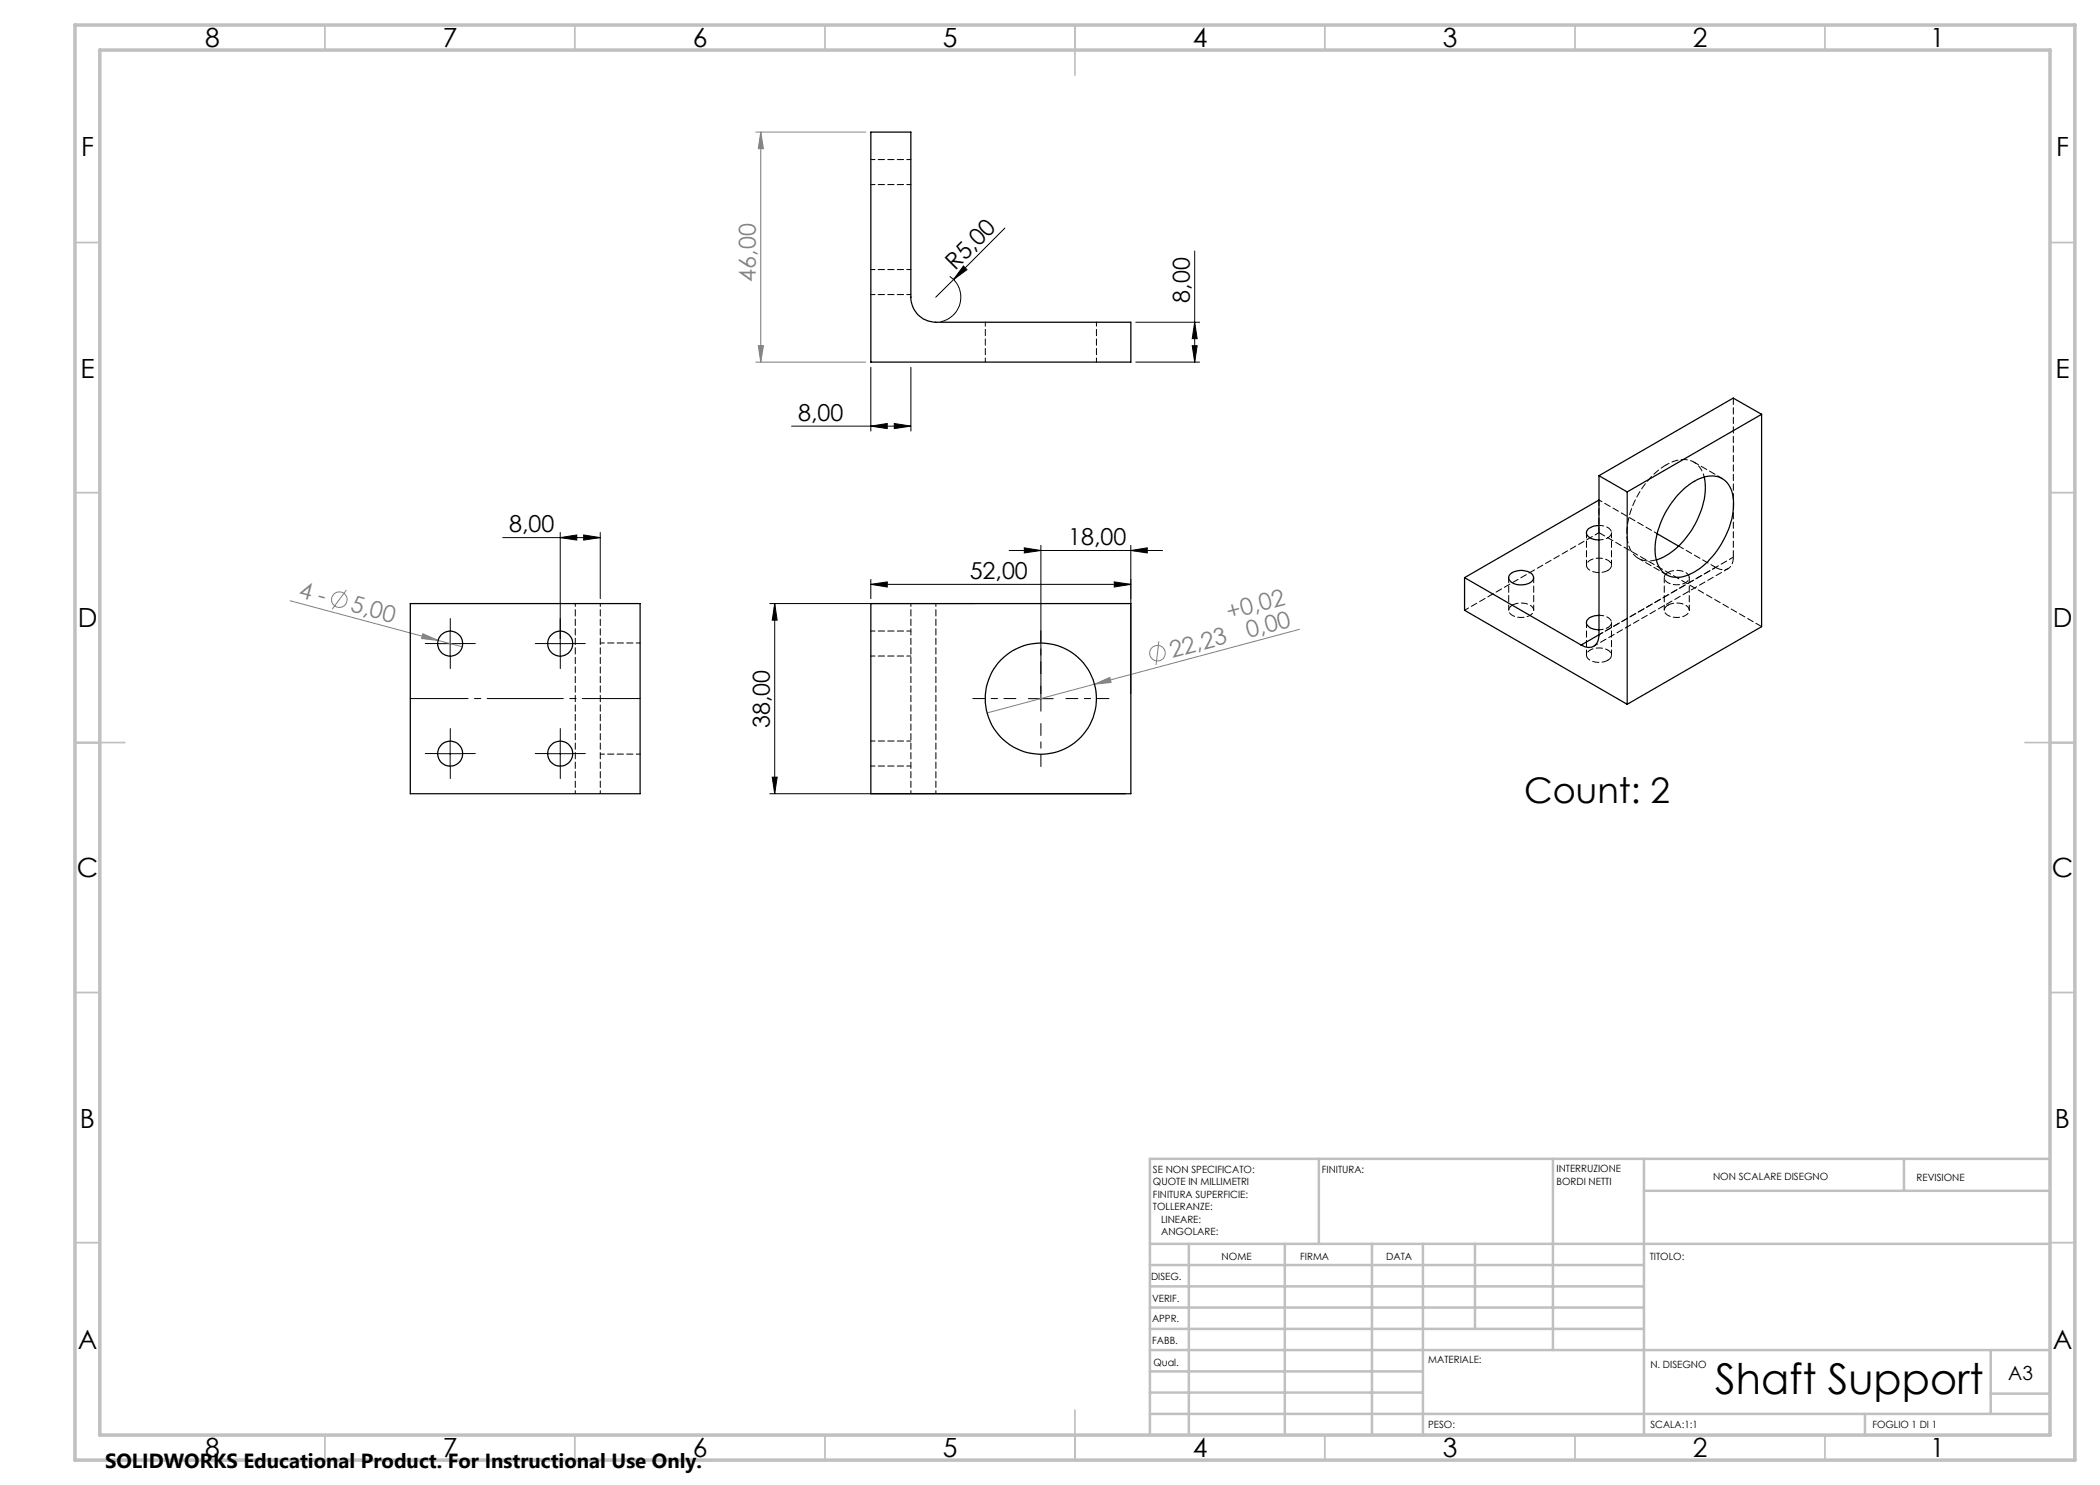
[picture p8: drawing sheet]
<svg xmlns="http://www.w3.org/2000/svg" width="420mm" height="297mm" viewBox="0 0 420 297" stroke-linecap="round" stroke-linejoin="round" font-family="sans-serif">
<g fill="none" stroke="#808080" stroke-width=".2">
<path d="M151.2 26.4h21.9M152.2 26.4l.5 3.3h-1zM152.2 26.4v46M151.2 72.4h21.9M151.7 69.1h1l-.5 3.3zM69.3 118l-2.9 3.8M58 120.2l29.6 7.9M84.6 126.7l3 1.4-3.3-.4zM87.6 128.1l4.9 1.3M218.9 136.8l3.1-1.3 .2 1zM231.8 128.3l-.6 4.7M259.9 125.9l-62.5 16.7"/>
<circle cx="67.8" cy="119.9" r="1.56"/>
<circle cx="231.5" cy="130.6" r="1.56"/>
</g>
<g fill="none" stroke="#000" stroke-width=".2">
<path d="M189.9 55.3l1 .8 .9 1.4 .4 1.6-.1 1.3-.4 1.2-.8 1.2-1.4 1-1.4 .5M190.7 55.9l-3.6 3.5M192.7 53.2l.7 .7-2.7 2zM201 45.6l-10.3 10.3M238.9 50.2v22.2M174.2 73.4v12.8M182.2 73.4v12.8M227.2 64.4h12.7M227.2 72.4h12.7M238.4 69.1h1l-.5 3.3zM238.9 64.4l.5 3.3h-1zM158.3 85.2h23.9"/>
<path d="M174.2 85.2l3.2-.5v1zM178.9 84.7l3.3 .5-3.3 .5zM100.5 107.5h19.6M112 107.5l3.4-.5v1zM112 106.5v24.7M116.7 107l3.4 .5-3.4 .5zM120.1 106.5v13.2M174.2 116.9l3.2-.5v1zM174.2 115.9v3.8M174.2 116.9h52M201.8 110.1h30.7M204.9 109.6l3.3 .5-3.3 .5z"/>
<path d="M208.2 109.1v33.1M222.8 116.4l3.4 .5-3.4 .5zM226.2 110.1l3.2-.5v1zM226.2 109.1v29.6M87.5 128.7h5M90 126.2v5M109.5 128.7h5M154 120.7h41M154.9 120.7l.5 3.3h-1zM154.9 120.7v38M205.7 139.7h4.9M87.5 150.7h5"/>
<path d="M90 148.2v5M109.5 150.7h5M112 148.2v5M154 158.7h71.1M154.4 155.4h1l-.5 3.3z"/>
</g>
<g fill="none" stroke="#000" stroke-width=".2" stroke-dasharray="15.2 1.3 1.3 1.3">
<path d="M87.6 128.7h-2.5M90.1 126.2v-2.5M90.1 131.2v2.5M92.6 128.7h2.5M109.6 128.7h-2.5M112.1 126.2v-2.5M112.1 131.2v2.5M114.6 128.7h2.5M87.6 150.7h-2.5M90.1 148.2v-2.5M90.1 153.2v2.5M92.6 150.7h2.5"/>
<path d="M109.6 150.7h-2.5M112.1 148.2v-2.5M112.1 153.2v2.5M114.6 150.7h2.5"/>
</g>
<path d="M203.2 139.7h-8.6M208.2 134.7v-8.6M213.2 139.7h8.6M208.2 144.7v8.6" fill="none" stroke="#000" stroke-width=".2" stroke-dasharray="15.2 1.3 1.3 1.3" stroke-dashoffset="12.8"/>
<path d="M82.1 139.7h46" fill="none" stroke="#000" stroke-width=".2" stroke-dasharray="15.2 1.3 1.3 1.3" stroke-dashoffset="3.7"/>
<g fill="none" stroke="#c0c0c0" stroke-width=".35">
<path d="M65 5v5M115 5v5M165 5v5M215 5v10M265 5v5M315 5v5M365 5v5M15 48.5h5M410 48.5h5M15 98.5h5M410 98.5h5M15 148.5h10"/>
<path d="M405 148.5h10M15 198.5h5M410 198.5h5M15 248.5h5M410 248.5h5M65 287v5M115 287v5M165 287v5M215 282v10M265 287v5M315 287v5M365 287v5"/>
</g>
<g fill="none" stroke="#c0c0c0" stroke-width=".5">
<path d="M263.8 231.8v17M310.6 231.8v38.2M328.8 231.8v55.2M328.8 238.2h81.2M380.8 231.8v6.4M410 231.8h-180v55.2M230 248.8h180M230 257.3h98.8M230 253h98.8M237.8 248.8v38.2M257 248.8v38.2M274.4 248.8v38.2"/>
<path d="M284.6 248.8v38.2M295 248.8v17M230 265.8h98.8M230 261.5h98.8M230 278.5h54.6M230 274.3h54.6M230 270h180M398.1 270v12.8M398.1 278.7h11.9M230 282.8h180M373 282.8v4.2"/>
</g>
<path d="M15 5h400v287h-400zM20 10h390v277h-390z" fill="none" stroke="#c0c0c0" stroke-width=".7"/>
<g fill="#000">
<path d="M192.7 53.2l.7 .7-2.7 2z"/>
<path d="M238.9 64.4l.5 3.3h-1zM238.4 69.1h1l-.5 3.3z"/>
<path d="M174.2 116.9l3.2-.5v1zM222.8 116.4l3.4 .5-3.4 .5z"/>
<path d="M204.9 109.6l3.3 .5-3.3 .5zM226.2 110.1l3.2-.5v1zM174.2 85.2l3.2-.5v1zM178.9 84.7l3.3 .5-3.3 .5zM112 107.5l3.4-.5v1zM116.7 107l3.4 .5-3.4 .5z"/>
<path d="M154.4 155.4h1l-.5 3.3zM154.9 120.7l.5 3.3h-1z"/>
</g>
<g fill="#808080">
<path d="M84.6 126.7l3 1.4-3.3-.4z"/>
<path d="M218.9 136.8l3.1-1.3 .2 1z"/>
<path d="M151.7 69.1h1l-.5 3.3zM152.2 26.4l.5 3.3h-1z"/>
</g>
<g fill="none" stroke="#000" stroke-width=".25">
<path d="M174.2 26.4h8v33a5 5 0 0 0 4.9 5h39.1v8h-52zM319.8 95.1l5.6 3.3M319.8 95.1v31.9M325.4 98.4v42.5M336.7 97.9a8 8 0 0 1 6.8-2.6 4.7 4.7 0 0 1 3.2 4.6 16.9 16.9 0 0 1-8.4 14.8 4.8 4.8 0 0 1-5.9-.5 7.7 7.7 0 0 1-1.1-6.7 18.1 18.1 0 0 1 5.4-9.6zM340.8 95.4a13.7 13.7 0 0 1-2.1 10 13.9 13.9 0 0 1-7.4 6.6M352.3 82.9l-26.9 15.5M352.3 82.9v42.4l-26.9 15.6M352.3 82.9l-5.7-3.3-26.8 15.5M292.9 115.5v6.6l32.5 18.8M292.9 115.5l23.3 13.5M302 114.9a3.5 3.5 0 0 1 4.5 .1 1.14 1.14 0 0 1-.8 1.7 3.1 3.1 0 0 1-4-1l.1-.4z"/>
<path d="M319.8 105.1a2.65 2.65 0 0 0-2.5 1.2 1.67 1.67 0 0 0 1.8 1.6l.7 .1M319.8 100l-26.9 15.5M331.4 106.7l4.3 2.5M82.1 120.7h45.9v38h-45.9zM174.2 120.7h52v38h-52zM319.8 127a2.13 2.13 0 0 1-2.8 2.4l-.8-.4M319.8 123.1a2.08 2.08 0 0 0-2.5 1.6 2.38 2.38 0 0 0 2.5 1.3M319.8 127l-3.6 2"/>
<circle cx="90" cy="128.7" r="2.5"/>
<circle cx="112" cy="128.7" r="2.5"/>
<circle cx="208.2" cy="139.7" r="11.1"/>
<circle cx="90" cy="150.7" r="2.5"/>
<circle cx="112" cy="150.7" r="2.5"/>
</g>
<path d="M115.1 120.7v38M182.2 120.7v38M120.1 158.7v-38M187.2 158.7v-38" fill="none" stroke="#000" stroke-width=".2" stroke-dasharray="1.3 .6" stroke-dashoffset=".7"/>
<g fill="none" stroke="#000" stroke-width=".2" stroke-dasharray="1.3 .6" stroke-dashoffset=".4">
<path d="M174.2 36.9h8M182.2 31.9h-8M174.2 58.9h8M182.2 53.9h-8M197.1 64.4v8M219.3 72.4v-8M319.8 106.5l-26.9 15.5M346.7 111.4l-26.9 15.5M128.1 128.6h-8M174.2 131.2h8M182.2 126.2h-8M318.8 129.2l26.8-15.5"/>
<path d="M120.1 150.8h8M174.2 153.2h8M182.2 148.2h-8"/>
</g>
<path d="M333.2 93a17.1 17.1 0 0 0-7.8 14.5 4.6 4.6 0 0 0 3.7 4.6l.9 .1 1.3-.2" fill="none" stroke="#000" stroke-width=".2" stroke-dasharray="1.3 .6" stroke-dashoffset=".1"/>
<path d="M340.8 95.4a4.3 4.3 0 0 0-5.9-3.2l-1.7 .8M319.8 100l11.6 6.7" fill="none" stroke="#000" stroke-width=".2" stroke-dasharray="1.3 .6" stroke-dashoffset=".6"/>
<path d="M319.8 100h.1M321.6 114.1a3.4 3.4 0 0 1-4.2-.7 1.3 1.3 0 0 1 1.2-1.6 3.2 3.2 0 0 1 3.6 .9l.1 .4-.1 .4-.6 .6M333.6 114.5a3.4 3.4 0 0 1 4.2 .6 1.3 1.3 0 0 1-1.3 1.7 3.2 3.2 0 0 1-3.6-.9v-.4l.1-.5 .6-.5M346.7 111.4v-31.8M302.5 121a3.4 3.4 0 0 1 4.2 .7 1.3 1.3 0 0 1-1.3 1.6 3.2 3.2 0 0 1-3.6-.9l-.1-.4 .2-.4 .6-.6M321.6 132.1a3.4 3.4 0 0 1-4.2-.7 1.3 1.3 0 0 1 1.2-1.6 3.2 3.2 0 0 1 3.6 .9l.1 .4-.1 .4-.6 .6M333.6 121a3.4 3.4 0 0 1 4.2 .7 1.3 1.3 0 0 1-1.3 1.6 3.2 3.2 0 0 1-3.6-.9v-.4l.1-.4 .6-.6M352.3 125.3l-32.5-18.8" fill="none" stroke="#000" stroke-width=".2" stroke-dasharray="1.3 .6"/>
<path d="M346.7 111.4a2.16 2.16 0 0 1-1.1 2.3 2.16 2.16 0 0 1-2.5-.2" fill="none" stroke="#000" stroke-width=".2" stroke-dasharray="1.3 .6" stroke-dashoffset="-.1"/>
<path d="M321.6 107.6l-1 .3-.8 .1M321.6 125.5l-1 .4h-.8" fill="none" stroke="#000" stroke-width=".2" stroke-dasharray="1.3 .6" stroke-dashoffset=".9"/>
<path d="M319.8 105.1a2.23 2.23 0 0 1 2.5 1.5l-.3 .6-.4 .4M319.8 123.1a2.23 2.23 0 0 1 2.5 1.5l-.3 .6-.4 .3" fill="none" stroke="#000" stroke-width=".2" stroke-dasharray="1.3 .6" stroke-dashoffset=".3"/>
<path d="M344.4 95.7l-5.6-3.3M301.7 115.5v6.5M317.3 106.5v6.6M319.8 100v6.5M322.3 113.1v-6.6M327.7 111.7l5.6 3.2M332.9 115.5v6.5M335.7 109.2l7.4 4.3M306.7 122v-6.5M317.3 124.5v6.5M322.3 131v-6.5M337.9 122v-6.5" fill="none" stroke="#000" stroke-width=".2" stroke-dasharray="1.3 .6" stroke-dashoffset=".2"/>
<path d="M319.8 126.9l23.3-13.4" fill="none" stroke="#000" stroke-width=".2" stroke-dasharray="1.3 .6" stroke-dashoffset=".5"/>
<text font-size="8.5" x="343.1" y="278.7">Shaft Support</text>
<text font-size="7.1" x="304.8" y="160.6">Count: 2</text>
<g font-size="5.3">
<text x="41" y="9.5">8</text>
<text x="88.5" y="9.5">7</text>
<text x="138.5" y="9.5">6</text>
<text x="188.5" y="9.5">5</text>
<text x="238.5" y="9.5">4</text>
<text x="288.5" y="9.5">3</text>
<text x="338.5" y="9.5">2</text>
<text x="386" y="9.5">1</text>
<text x="16.2" y="31.2">F</text>
<text x="411.2" y="31.2">F</text>
<text x="16.1" y="75.5">E</text>
<text x="411.1" y="75.5">E</text>
<text x="15.5" y="125.5">D</text>
<text x="410.5" y="125.5">D</text>
<text x="15.4" y="175.5">C</text>
<text x="410.4" y="175.5">C</text>
<text x="16" y="225.5">B</text>
<text x="411" y="225.5">B</text>
<text x="15.5" y="269.7">A</text>
<text x="410.5" y="269.7">A</text>
<text x="41" y="291.5">8</text>
<text x="88.5" y="291.5">7</text>
<text x="138.5" y="291.5">6</text>
<text x="188.5" y="291.5">5</text>
<text x="238.5" y="291.5">4</text>
<text x="288.5" y="291.5">3</text>
<text x="338.5" y="291.5">2</text>
<text x="386" y="291.5">1</text>
</g>
<g font-size="4.7" fill="#808080">
<text x="151.2" y="56.3" transform="rotate(-90 151.2 56.3)">46,00</text>
<text x="59.6" y="119.5" transform="rotate(15 59.6 119.5)">4 -</text>
<text x="69.9" y="122.2" transform="rotate(15 69.9 122.2)">5,00</text>
<text x="245.8" y="123.9" transform="rotate(-15 245.8 123.9)">+0,02</text>
<text x="234.4" y="131.6" transform="rotate(-15 234.4 131.6)">22,23</text>
<text x="249.7" y="127.6" transform="rotate(-15 249.7 127.6)">0,00</text>
</g>
<g font-size="4.7">
<text x="191" y="54.2" transform="rotate(-45 191 54.2)">R5,00</text>
<text x="237.9" y="60.5" transform="rotate(-90 237.9 60.5)">8,00</text>
<text x="159.7" y="84.2">8,00</text>
<text x="101.9" y="106.5">8,00</text>
<text x="213.7" y="109.1">18,00</text>
<text x="193.9" y="115.8">52,00</text>
<text x="153.9" y="145.6" transform="rotate(-90 153.9 145.6)">38,00</text>
</g>
<text font-size="4.1" x="21" y="293.7">SOLIDWORKS Educational Product. For Instructional Use Only.</text>
<text font-size="3.9" x="401.6" y="276">A3</text>
<g font-size="2">
<text x="230.6" y="234.6">SE NON SPECIFICATO:</text>
<text x="230.6" y="237.1">QUOTE IN MILLIMETRI</text>
<text x="230.6" y="239.6">FINITURA SUPERFICIE:</text>
<text x="264.4" y="234.6">FINITURA:</text>
<text x="311.3" y="234.5">INTERRUZIONE</text>
<text x="311.3" y="237">BORDI NETTI</text>
<text x="342.6" y="236">NON SCALARE DISEGNO</text>
<text x="383.3" y="236.2">REVISIONE</text>
<text x="230.6" y="242.1">TOLLERANZE:</text>
<text x="232.2" y="244.6">LINEARE:</text>
<text x="232.2" y="247.1">ANGOLARE:</text>
<text x="244.3" y="252">NOME</text>
<text x="260" y="251.9">FIRMA</text>
<text x="277.2" y="251.9">DATA</text>
<text x="330" y="251.9">TITOLO:</text>
<text x="230.2" y="256.1">DISEG.</text>
<text x="230.4" y="260.3">VERIF.</text>
<text x="230.4" y="264.4">APPR.</text>
<text x="230.5" y="268.8">FABB.</text>
<text x="230.7" y="273.1">Qual.</text>
<text x="285.7" y="272.5">MATERIALE:</text>
<text x="330.1" y="273.6">N. DISEGNO</text>
<text x="285.6" y="285.5">PESO:</text>
<text x="330.1" y="285.6">SCALA:1:1</text>
<text x="374.5" y="285.6">FOGLIO 1 DI 1</text>
</g>
</svg>
